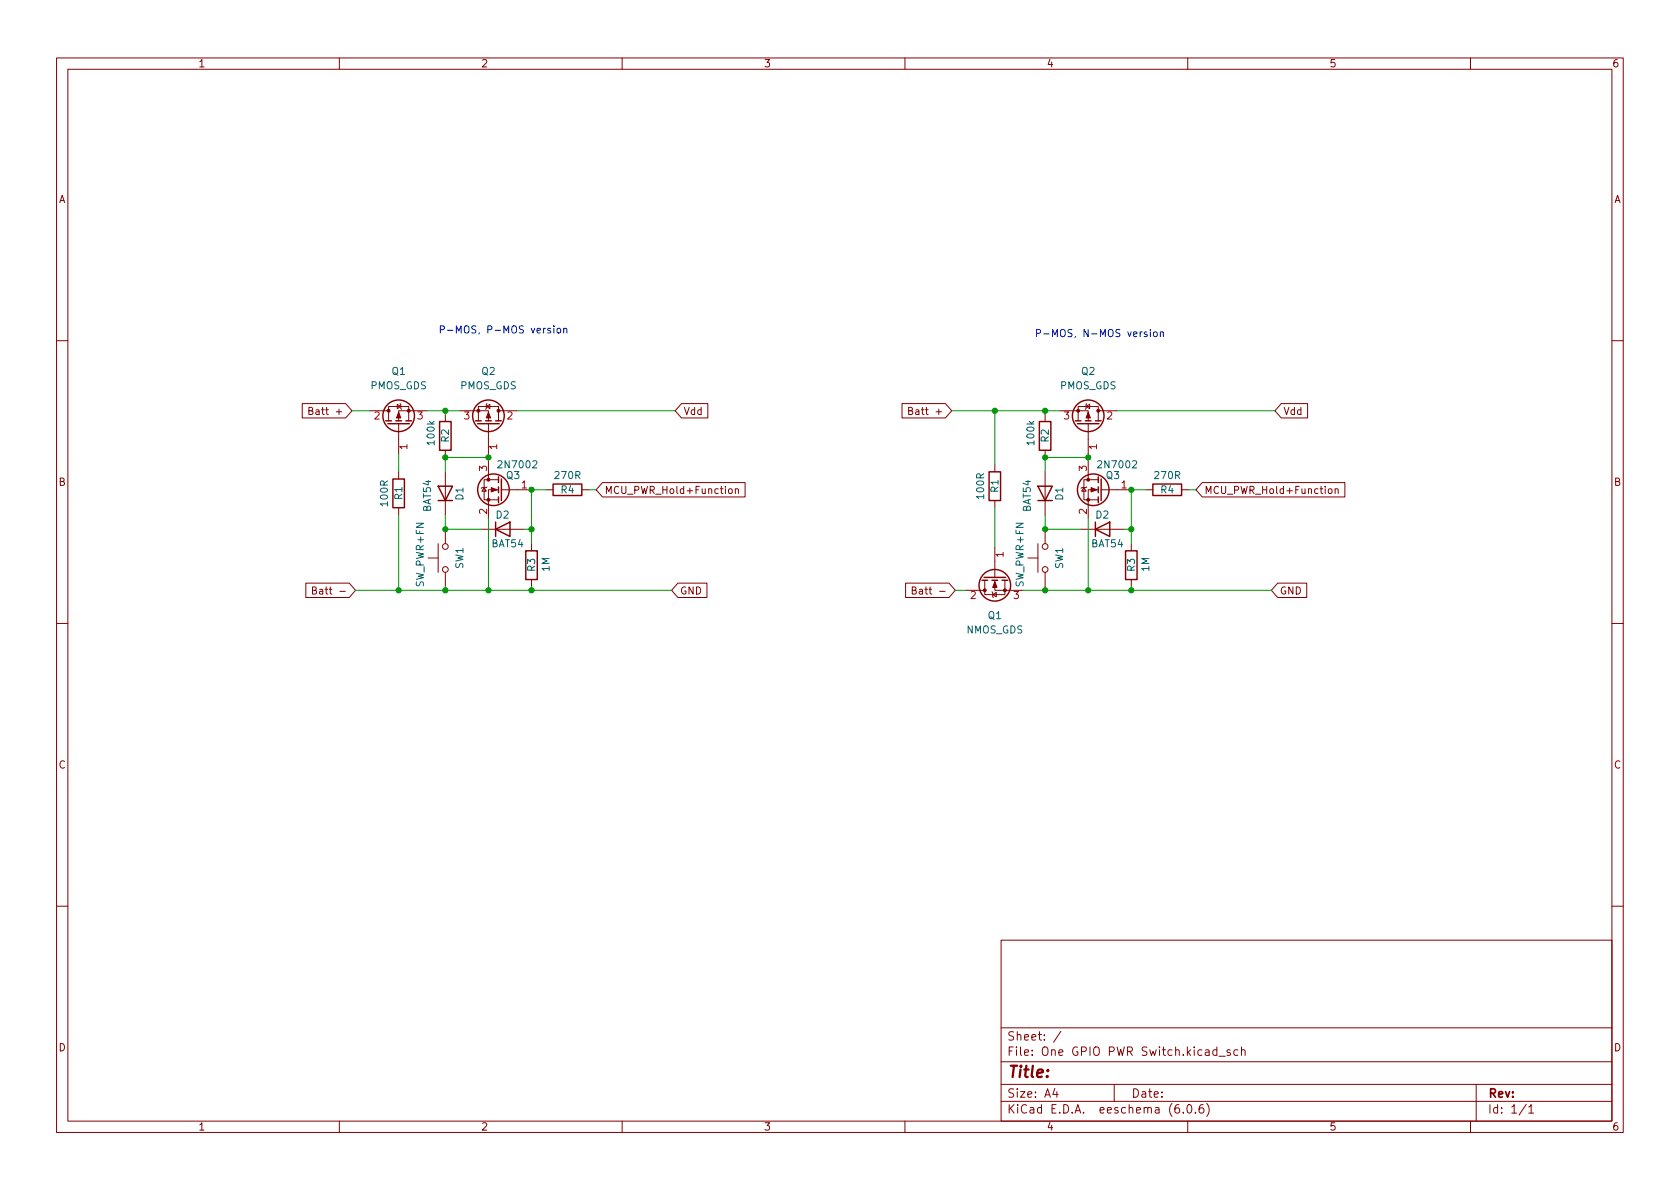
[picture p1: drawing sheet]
<svg xmlns="http://www.w3.org/2000/svg" width="297mm" height="210mm" viewBox="0 0 297 210" stroke-linecap="round" stroke-linejoin="round" font-family="sans-serif">
<g fill="none" stroke="#840000" stroke-width=".18">
<path d="M10 10.2h277v190.1h-277zM12 12.2h273v186.1h-273zM60 10.2v2M110 10.2v2M160 10.2v2M210 10.2v2M260 10.2v2M10 60.2h2M53.4 71.4h7.7l1.1 1.2-1.1 1.3h-7.7zM54.6 72.6h.6l.1-.2-.1-.2-.6-.2v1.3h.5l.2-.1v-.3l-.3-.3M65.4 72.6h3.3M68.7 74.4v-2.5h3.6v2.5"/>
<path d="M70.2 71.5l.7 .4-.7 .4zM70.5 74.9v5.4M70.7 71.4l.2 .1v.8l.1 .1M75.6 72.6h-5.1v1.8M78.7 73.3v1.2M78.7 79.6v1.3M81.3 72.6h5.1v1.8M84.6 74.4v-2.5h3.5v2.5M86 71.9l.6-.4v.8zM86.1 71.4l-.1 .1v.8l-.1 .1M86.4 74.9v5.4M88.1 72.6h3.3"/>
<path d="M120.5 71.4h4.6v2.5h-4.6l-1.1-1.3zM159.5 71.4h7.7l1.1 1.2-1.1 1.3h-7.7zM160.7 72.6h.5l.1-.2v-.2l-.6-.2v1.3h.4l.2-.1 .1-.3-.3-.3M184.8 73.3v1.2M184.8 79.6v1.3M187.3 72.6h5.1v1.8M190.6 74.4v-2.5h3.6v2.5M192 71.9l.7-.4v.8zM192.2 71.4l-.2 .1v.8l-.1 .1M192.4 74.9v5.4M194.2 72.6h3.3M226.5 71.4h4.7v2.5h-4.7l-1.1-1.3z"/>
<path d="M285 60.2h2M70.5 83.4v1.3M70.5 89.8v1.3M75.7 98.7h1.8M77.5 96.1v5.1M78.7 83.4v7.7M78.7 93.6v2.5M85.1 93.6h7.6M85.6 86.2l.4 .7h-.8zM86.1 86.1l-.1 .1h-.8l-.1 .2M86.4 81.5v3.3M88.1 86.6h-1.7v5.1"/>
<path d="M88.1 84.8h-2.5v3.6h2.5M88.6 86.6h5.4M94 96.1v1.3M96.5 86.6h1.3M102.9 86.6h1.2M106.5 85.3h25.2v2.6h-25.2l-1.1-1.3zM128.9 86.5l.1-.1 .4 .1 .1 .5-.1 .2-.4 .1-.1-.1zM130 86.5l.2-.1 .3 .1 .1 .8M130 86.4v.9M175.9 82.2v1.2M175.9 88.5v1.3M175.9 96.8v5.3"/>
<path d="M181.7 98.7h1.8M183.5 96.1v5.1M184.8 83.4v7.7M184.8 93.6v2.5M191.1 93.6h7.7M191.6 86.2l.4 .7h-.7zM192.2 86.1l-.2 .1h-.7l-.2 .2M192.4 81.5v3.3M194.2 86.6h-1.8v5.1M194.2 84.8h-2.6v3.6h2.6M194.7 86.6h5.3M200 96.1v1.3"/>
<path d="M202.6 86.6h1.2M208.9 86.6h1.3M212.6 85.3h25.2v2.6h-25.2l-1.1-1.3zM234.9 86.5l.2-.1 .4 .1v.5l-.1 .2-.3 .1-.2-.1zM236.1 86.5l.1-.1 .3 .1 .1 .8M236.1 86.4v.9M10 110.2h2M54.1 103.1h7.7l1.1 1.3-1.1 1.3h-7.7zM55.3 104.4l.5-.1 .1-.2v-.2l-.6-.1v1.3h.4l.2-.2 .1-.3-.3-.2M78.7 101.2v2.6M94 102.5v1.3M119.9 103.1h5.1v2.6h-5.1l-1.2-1.3z"/>
<path d="M160.1 103.1h7.7l1.1 1.3-1.1 1.3h-7.7zM161.3 104.4l.5-.1 .2-.2-.1-.2-.6-.1v1.3h.5l.2-.2v-.3l-.3-.2M170.8 104.4h3.3M174.1 102.6v2.6h3.6v-2.6M175.4 104.6l.1 .2v.7l.1 .2M175.5 105.2l.6-.4v.7zM175.9 102.6v1.8h5.1M184.8 101.2v2.6M200 102.5v1.3M225.9 103.1h5.1v2.6h-5.1l-1.1-1.3zM285 110.2h2M10 160.2h2"/>
<path d="M177 166.3h108v32h-108zM285 160.2h2M60 198.3v2M110 198.3v2M160 198.3v2M177 194.8h108M177 191.8h108M177 187.8h108M177 181.8h108M186.5 192.5l-.4 1h1M186.9 193v1M187.6 182.4l-1.3 1.9"/>
<path d="M197 191.8v3M208.4 195.3a.59 .59 0 0 0-.7 .7v.5l.2 .3h.4l.2-.1 .1-.5-.2-.2-.4-.1-.3 .3M209.2 196.7v.1M210 198.3v2M210.1 195.4l.1-.1a.81 .81 0 0 1 .6 .7 .81 .81 0 0 1-.3 .8h-.1a.81 .81 0 0 1-.6-.6 .81 .81 0 0 1 .3-.8zM211.4 196.7v.1M212.7 195.3a.59 .59 0 0 0-.7 .7v.5l.1 .3h.5l.2-.1 .1-.5-.2-.2-.4-.1-.3 .3M213.4 195.1a1.72 1.72 0 0 1 0 2.3M215.1 185.7l-.4-.1-.3 .3v.4l.2 .3h.5M215.1 185.1v1.5M215.5 186.8h1.1M217.5 185.7l-.4-.1-.2 .2 .1 .3 .5 .1v.4h-.6"/>
<path d="M218.9 185.7l-.5-.1-.3 .3v.4l.2 .3h.6M219.5 185.8l.2-.2 .4 .1v.9M219.5 185.1v1.5M260 198.3v2M261 191.8v6.5M269.9 195.3l-1.3 1.9M270.3 195.8l.4-.5v1.5M270.3 196.8h.9"/>
<circle cx="78.7" cy="96.6" r=".51"/>
<circle cx="184.8" cy="96.6" r=".51"/>
<circle cx="78.7" cy="100.7" r=".51"/>
<circle cx="184.8" cy="100.7" r=".51"/>
</g>
<g fill="none" stroke="#840000" stroke-width=".25">
<path d="M68.2 74.4h1M68.6 74.9h3.8M70 74.4h1M71.8 74.4h1M77.7 74.5h2.1v5.1h-2.1zM84.1 74.4h1M84.5 74.9h3.8M85.9 74.4h1M87.6 74.4h1M183.8 74.5h2v5.1h-2zM190.1 74.4h1M190.5 74.9h3.8"/>
<path d="M191.9 74.4h1M193.7 74.4h1M69.5 84.7h2v5.1h-2zM77.5 86h2.5l-1.3 2.5zM77.5 88.5h2.5M87.6 93.6l2.6-1.3v2.6zM87.6 92.3v2.6M88.1 84.3v1M88.1 86.1v1M88.1 87.9v1M88.6 84.7v3.8M93 97.4h2v5.1h-2z"/>
<path d="M97.8 85.6h5.1v2h-5.1zM174.9 83.4h2v5.1h-2zM183.5 86h2.6l-1.3 2.5zM183.5 88.5h2.6M193.7 93.6l2.5-1.3v2.6zM193.7 92.3v2.6M194.2 84.3v1M194.2 86.1v1M194.2 87.9v1M194.7 84.7v3.8M199 97.4h2v5.1h-2zM203.8 85.6h5.1v2h-5.1z"/>
<path d="M173.6 102.6h1M174 102.1h3.8M175.4 102.6h1M177.2 102.6h1"/>
<circle cx="70.5" cy="73.5" r="2.79"/>
<circle cx="86.4" cy="73.5" r="2.79"/>
<circle cx="192.4" cy="73.5" r="2.79"/>
<circle cx="87.2" cy="86.6" r="2.79"/>
<circle cx="193.3" cy="86.6" r="2.79"/>
<circle cx="175.9" cy="103.5" r="2.79"/>
</g>
<g fill="#840000" stroke="#840000" stroke-width=".18">
<path d="M70.5 72.9l.4 1h-.8z"/>
<path d="M86.9 86.2l1 .4-1 .4z"/>
<path d="M86.4 72.9l.3 1h-.7z"/>
<path d="M192.9 86.2l1 .4-1 .4z"/>
<path d="M192.4 72.9l.4 1h-.8z"/>
<path d="M175.9 102.9l.4 1h-.8z"/>
<circle cx="72.3" cy="72.6" r=".25"/>
<circle cx="68.7" cy="72.6" r=".25"/>
<circle cx="86.4" cy="88.4" r=".25"/>
<circle cx="86.4" cy="84.8" r=".25"/>
<circle cx="84.6" cy="72.6" r=".25"/>
<circle cx="88.1" cy="72.6" r=".25"/>
<circle cx="192.4" cy="88.4" r=".25"/>
<circle cx="192.4" cy="84.8" r=".25"/>
<circle cx="190.6" cy="72.6" r=".25"/>
<circle cx="194.2" cy="72.6" r=".25"/>
<circle cx="177.7" cy="104.4" r=".25"/>
<circle cx="174.1" cy="104.4" r=".25"/>
</g>
<path d="M97.3 58.1l-.3-.1-.2 .2 .1 .2 .4 .1v.3h-.5M97.9 57.6v.1M97.9 58v.9M98.6 58.1l.3-.1 .2 .3v.4l-.2 .2-.3-.1-.1-.1zM99.7 58.2l.2-.2 .3 .1v.8M99.7 58v.9M202.8 58.7h-.3l-.2 .2 .1 .1 .4 .2v.3h-.5M203.4 58.3v.1M203.4 58.7v.8M204.1 58.7h.3l.2 .2v.4l-.2 .2h-.3l-.2-.2zM205.2 58.8l.1-.1h.3l.1 .8M205.2 58.7v.8" fill="none" stroke="#0000c2" stroke-width=".18"/>
<g fill="none" stroke="#009600" stroke-width=".18">
<path d="M62.2 72.6h3.2M75.6 72.6h5.7M78.7 72.6v.7M91.4 72.6h28M168.3 72.6h19M175.9 72.6v9.6M184.8 72.6v.7M197.5 72.6h27.9M70.5 80.3v3.1M70.5 91.1v13.3M78.7 91.1v2.5h6.4M86.4 80.9h-7.7v2.5"/>
<path d="M86.4 80.3v1.2M86.4 91.7v12.7M92.7 93.6h1.3M96.5 86.6h-2.5v9.5M104.1 86.6h1.3M175.9 89.8v7M184.8 91.1v2.5h6.3M192.4 80.9h-7.6v2.5M192.4 80.3v1.2M192.4 91.7v12.7M198.8 93.6h1.2M202.6 86.6h-2.6v9.5"/>
<path d="M210.2 86.6h1.3M62.9 104.4h55.8M78.7 103.8v.6M94 103.8v.6M168.9 104.4h1.9M181 104.4h43.8M184.8 103.8v.6M200 103.8v.6"/>
</g>
<g fill="#009600" stroke="#009600" stroke-width=".18">
<circle cx="94" cy="86.6" r=".46"/>
<circle cx="86.4" cy="80.9" r=".46"/>
<circle cx="94" cy="93.6" r=".46"/>
<circle cx="94" cy="104.4" r=".46"/>
<circle cx="86.4" cy="104.4" r=".46"/>
<circle cx="78.7" cy="72.6" r=".46"/>
<circle cx="78.7" cy="93.6" r=".46"/>
<circle cx="78.7" cy="104.4" r=".46"/>
<circle cx="70.5" cy="104.4" r=".46"/>
<circle cx="78.7" cy="80.9" r=".46"/>
<circle cx="184.8" cy="104.4" r=".46"/>
<circle cx="184.8" cy="93.6" r=".46"/>
<circle cx="184.8" cy="80.9" r=".46"/>
<circle cx="175.9" cy="72.6" r=".46"/>
<circle cx="200" cy="93.6" r=".46"/>
<circle cx="200" cy="104.4" r=".46"/>
<circle cx="192.4" cy="104.4" r=".46"/>
<circle cx="192.4" cy="80.9" r=".46"/>
<circle cx="200" cy="86.6" r=".46"/>
<circle cx="184.8" cy="72.6" r=".46"/>
</g>
<text font-size="2.8" fill="#840000" x="178" y="190.6">Title:</text>
<g font-size="2.1" fill="#840000">
<text x="178" y="184">Sheet: /</text>
<text x="178" y="186.7">File: One GPIO PWR Switch.kicad_sch</text>
<text x="178" y="196.9">KiCad E.D.A. eeschema (6.0.6)</text>
<text x="178" y="194.1">Size: A4</text>
<text x="200" y="194.1">Date:</text>
<text x="263" y="194.1">Rev:</text>
<text x="263" y="196.9">Id: 1/1</text>
</g>
<g font-size="1.8" fill="#840000">
<text x="35" y="11.9">1</text>
<text x="85" y="11.9">2</text>
<text x="135" y="11.9">3</text>
<text x="185" y="11.9">4</text>
<text x="235" y="11.9">5</text>
<text x="285" y="11.9">6</text>
<text x="10.3" y="35.9">A</text>
<text x="285.3" y="35.9">A</text>
<text x="55.8" y="73.4">Batt +</text>
<text x="120.8" y="73.4">Vdd</text>
<text x="161.9" y="73.4">Batt +</text>
<text x="226.9" y="73.4">Vdd</text>
<text x="10.3" y="85.9">B</text>
<text x="106.8" y="87.3">MCU_PWR_Hold+Function</text>
<text x="212.9" y="87.3">MCU_PWR_Hold+Function</text>
<text x="285.3" y="85.9">B</text>
<text x="56.9" y="105.1">Batt -</text>
<text x="120.2" y="105.1">GND</text>
<text x="163" y="105.1">Batt -</text>
<text x="226.2" y="105.1">GND</text>
<text x="10.3" y="135.9">C</text>
<text x="285.3" y="135.9">C</text>
<text x="10.3" y="185.9">D</text>
<text x="285.3" y="185.9">D</text>
<text x="35" y="199.9">1</text>
<text x="85" y="199.9">2</text>
<text x="135" y="199.9">3</text>
<text x="185" y="199.9">4</text>
<text x="235" y="199.9">5</text>
<text x="285" y="199.9">6</text>
</g>
<g font-size="1.8" fill="#0000c2">
<text x="77.5" y="59">P-MOS, P-MOS version</text>
<text x="182.9" y="59.6">P-MOS, N-MOS version</text>
</g>
<g font-size="1.8" fill="#006464">
<text x="65.5" y="68.8">PMOS_GDS</text>
<text x="69.3" y="66.3">Q1</text>
<text x="81.3" y="68.8">PMOS_GDS</text>
<text x="85.2" y="66.3">Q2</text>
<text x="187.4" y="68.8">PMOS_GDS</text>
<text x="191.2" y="66.3">Q2</text>
<text x="76.8" y="78.5" transform="rotate(-90 76.8 78.5)">100k</text>
<text x="79.4" y="78.2" transform="rotate(-90 79.4 78.2)">R2</text>
<text x="88.4" y="82.8">2N7002</text>
<text x="182.9" y="78.5" transform="rotate(-90 182.9 78.5)">100k</text>
<text x="185.4" y="78.2" transform="rotate(-90 185.4 78.2)">R2</text>
<text x="194.4" y="82.8">2N7002</text>
<text x="68.6" y="89.4" transform="rotate(-90 68.6 89.4)">100R</text>
<text x="71.1" y="88.3" transform="rotate(-90 71.1 88.3)">R1</text>
<text x="81.9" y="88.4" transform="rotate(-90 81.9 88.4)">D1</text>
<text x="89.5" y="84.7">Q3</text>
<text x="98.2" y="84.7">270R</text>
<text x="99.2" y="87.2">R4</text>
<text x="174" y="88.1" transform="rotate(-90 174 88.1)">100R</text>
<text x="176.5" y="87.1" transform="rotate(-90 176.5 87.1)">R1</text>
<text x="188" y="88.4" transform="rotate(-90 188 88.4)">D1</text>
<text x="195.6" y="84.7">Q3</text>
<text x="204.3" y="84.7">270R</text>
<text x="205.2" y="87.2">R4</text>
<text x="76.2" y="90.5" transform="rotate(-90 76.2 90.5)">BAT54</text>
<text x="87.7" y="91.7">D2</text>
<text x="182.2" y="90.5" transform="rotate(-90 182.2 90.5)">BAT54</text>
<text x="193.8" y="91.7">D2</text>
<text x="81.9" y="100.6" transform="rotate(-90 81.9 100.6)">SW1</text>
<text x="87" y="96.8">BAT54</text>
<text x="94.6" y="101" transform="rotate(-90 94.6 101)">R3</text>
<text x="97.2" y="101" transform="rotate(-90 97.2 101)">1M</text>
<text x="188" y="100.6" transform="rotate(-90 188 100.6)">SW1</text>
<text x="193" y="96.8">BAT54</text>
<text x="200.7" y="101" transform="rotate(-90 200.7 101)">R3</text>
<text x="203.2" y="101" transform="rotate(-90 203.2 101)">1M</text>
<text x="74.9" y="103.7" transform="rotate(-90 74.9 103.7)">SW_PWR+FN</text>
<text x="181" y="103.7" transform="rotate(-90 181 103.7)">SW_PWR+FN</text>
<text x="170.8" y="112">NMOS_GDS</text>
<text x="174.7" y="109.5">Q1</text>
</g>
<g font-size="1.8" fill="#a90000">
<text x="66.2" y="74.2">2</text>
<text x="73.8" y="74.2">3</text>
<text x="82.1" y="74.2">3</text>
<text x="89.7" y="74.2">2</text>
<text x="188.1" y="74.2">3</text>
<text x="195.7" y="74.2">2</text>
<text x="72" y="79.5" transform="rotate(-90 72 79.5)">1</text>
<text x="86.1" y="83.3" transform="rotate(-90 86.1 83.3)">3</text>
<text x="87.9" y="79.5" transform="rotate(-90 87.9 79.5)">1</text>
<text x="192.2" y="83.3" transform="rotate(-90 192.2 83.3)">3</text>
<text x="193.9" y="79.5" transform="rotate(-90 193.9 79.5)">1</text>
<text x="92.2" y="86.4">1</text>
<text x="198.3" y="86.4">1</text>
<text x="86.1" y="90.9" transform="rotate(-90 86.1 90.9)">2</text>
<text x="192.2" y="90.9" transform="rotate(-90 192.2 90.9)">2</text>
<text x="177.4" y="98.5" transform="rotate(-90 177.4 98.5)">1</text>
<text x="171.6" y="105.9">2</text>
<text x="179.2" y="105.9">3</text>
</g>
</svg>
